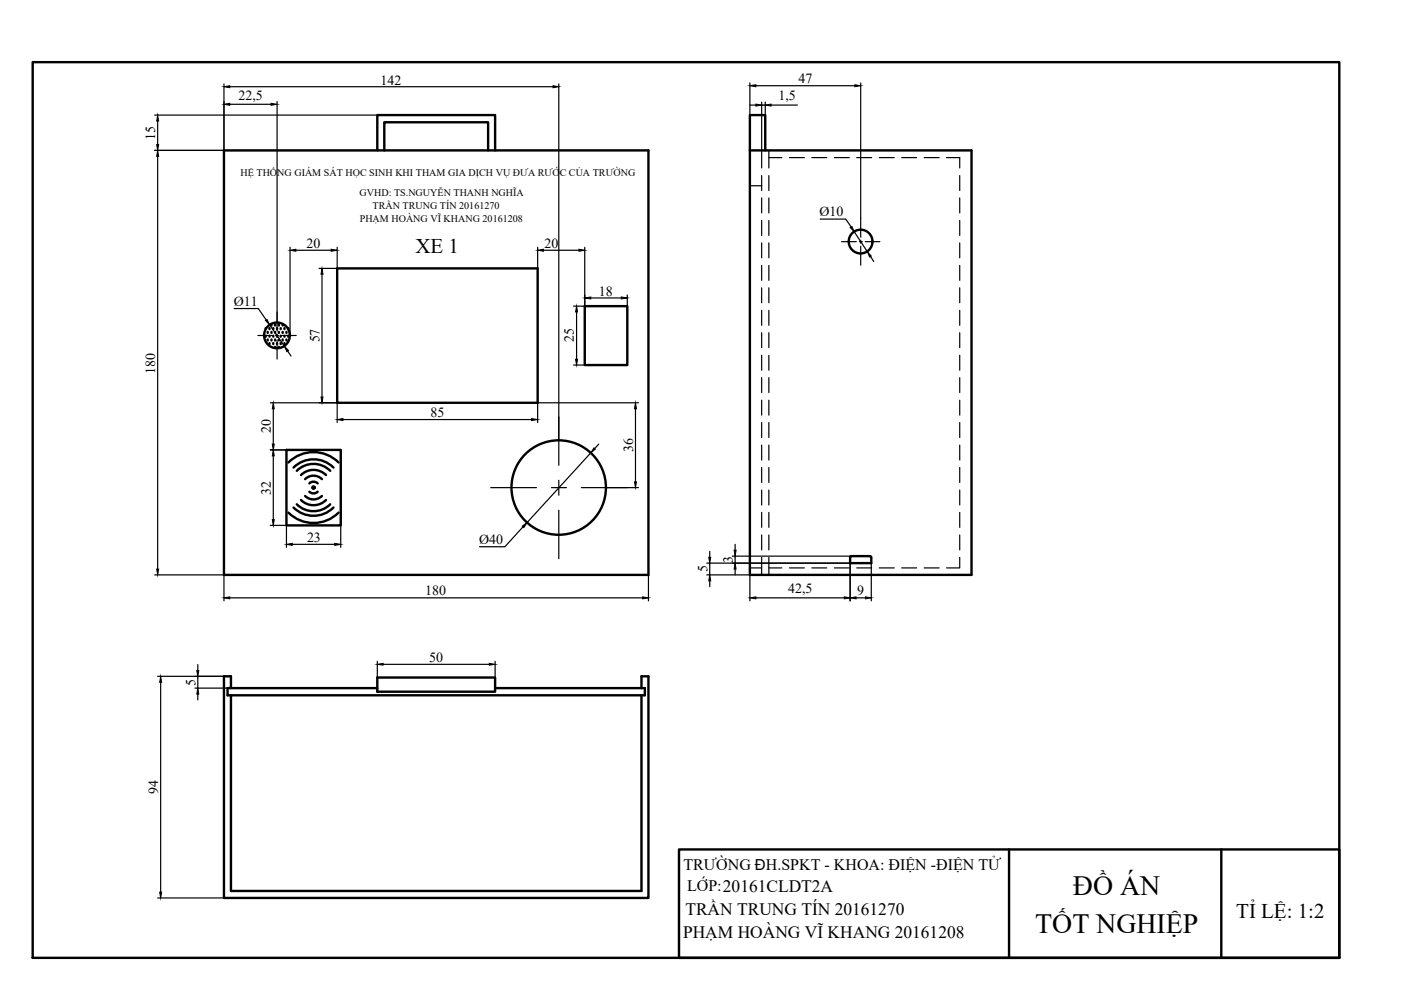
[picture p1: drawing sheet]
<svg xmlns="http://www.w3.org/2000/svg" width="297mm" height="210mm" viewBox="0 0 297 210" stroke-linecap="round" stroke-linejoin="round" font-family="sans-serif">
<!-- layer: BOL -->
<g fill="none" stroke="#000" stroke-width=".51">
<path d="M47.5 31.9h90v90h-90zM80 31.9v-7.5h25v7.5M81.5 31.9v-6h22v6M159 31.9v-7.5h3.2v7.5M159 31.9h47v90h-47zM71.5 56.9h42.5v28.5h-42.5zM124 64.9h9v12.5h-9zM60.7 95.4h11.5v16h-11.5zM61.2 98.1a7.5 7.5 0 0 1 10.6 0M62.2 99.1a6 6 0 0 1 8.5 0M62.9 99.8a5 5 0 0 1 7.1 0M61.2 108.7a7.5 7.5 0 0 0 10.6 0"/>
<path d="M62.2 107.6a6 6 0 0 0 8.5 0M62.9 106.9a5 5 0 0 0 7.1 0M63.8 106a3.7 3.7 0 0 0 5.3 0M63.8 100.7a3.7 3.7 0 0 1 5.3 0M64.7 105.2a2.52 2.52 0 0 0 3.6 0M64.7 101.6a2.52 2.52 0 0 1 3.6 0M65.6 102.5a1.25 1.25 0 0 1 1.8 0M65.6 104.3a1.25 1.25 0 0 0 1.8 0M184.7 118.1l-.2-.2h-4l-.3 .2v1.3h4.5v-1.2M49 145.9v-2.5h-1.5v47h90v-47h-1.5v2.5M49 147.4v41.5h87v-41.5M80 143.7h25v3h-25z"/>
<path d="M80 145.9h-31.8v1.5h88.5v-1.5h-31.7"/>
<circle cx="182.5" cy="51.2" r="2.52"/>
<circle cx="58.7" cy="71.1" r="2.73"/>
<circle cx="66.5" cy="103.4" r=".23"/>
<circle cx="118.5" cy="103.4" r="10"/>
</g>
<g fill="#000" stroke="#000" stroke-width=".21">
<path d="M66.4 103.6h.1z"/>
<path d="M66.4 103.2h.2zM66.4 103.2h.2z"/>
<path d="M66.4 103.2h.2zM66.4 103.2h.2z"/>
<path d="M66.4 103.6h.2zM66.4 103.6h.1z"/>
<path d="M66.3 103.2h.4zM66.3 103.2h.4z"/>
<path d="M66.3 103.6h.3zM66.3 103.6h.3z"/>
<path d="M66.3 103.2l.4 .1zM66.3 103.2l.4 .1z"/>
<path d="M66.3 103.6h.4zM66.3 103.6h.3z"/>
<path d="M66.3 103.3h.4zM66.2 103.3h.5z"/>
<path d="M66.2 103.3h.5zM66.2 103.3h.5z"/>
<path d="M66.2 103.5h.5zM66.2 103.5h.5z"/>
<path d="M66.3 103.5h.4zM66.3 103.5l.4 .1z"/>
<path d="M66.2 103.3l.5 .1zM66.2 103.3l.5 .1z"/>
<path d="M66.2 103.4h.5zM66.2 103.4h.5z"/>
<path d="M66.2 103.4h.5zM66.2 103.4l.5 .1z"/>
</g>
<!-- layer: TXT -->
<g fill="none" stroke="#000" stroke-width=".25">
<path d="M47.5 17.8v14.1M48.7 18.4h68.5M118.5 17.8v75.6M159 17.6v6.8M160.3 18.2h21M182.5 17.6v28.7M32.8 31.9h47.2M32.8 24.4h47.2M33.4 25.7v5M33.4 33.2v87.5M48.7 22.1h8.8M58.7 21.5v46.9"/>
<path d="M159 22.3h1.3M161.5 21.6v10.3M161.5 22.3h.7M162.2 21.6v10.3M163.5 22.3h5.6M61.5 52.4v18.7M62.7 53.1h7.5M67.6 56.9h3.9M68.3 58.1v26.1M71.5 52.4v37.2M114 52.4v4.5M115.2 53.1h7.6"/>
<path d="M124 52.4v12.5h-2.4M173.9 46.5h5.4l1.2 1.6M181.1 49.2l2.8 4.2M184.6 54.4l.6 1M49.6 65.4h5.2l1.7 2.5M57.2 68.9l3.1 4.5M61 74.4l.7 1.1M121.6 77.4h2.4M122.2 66.1v10.1M125.3 63.2h6.4M133 62.5v2.4M57.3 95.4h14.9"/>
<path d="M57.3 85.4h14.2M57.9 86.7v7.5M57.9 96.7v13.5M72.7 89h40M125.3 96l-13.6 14.8M126.9 94.2l-.8 .9M134.7 86.7v15.5M135.4 85.4h-21.4v4.2M57.3 111.4h3.4v4.6M62 115.4h9M72.2 111.4v4.6M110.9 111.7l-3.9 4.2h-5.3"/>
<path d="M128.5 103.4h6.9M149.8 119.4h30.4v8M150.5 116.9v1.3M150.5 119.4v2.5M155.3 117.9h25.2M155.9 115.4v1.2M155.9 117.9v1.5M184.7 119.4v8M32.8 121.9h14.7v5.5M48.7 126.8h87.6M137.5 121.9v5.5M149.8 121.9h9.2v5.5"/>
<path d="M150.5 123.2v1.2M155.9 120.7v1.2M160.3 126.8h18.7M181.5 126.8h2M33.4 143.4h15.6M34.1 144.7v44.5M41.3 145.9h7.7M41.9 140.9v1.3M41.9 143.4v2.5M41.9 147.2v1.2M80 140.2v3.5M81.2 140.9h22.5"/>
<path d="M105 140.2v3.5M33.4 190.4h14.1"/>
</g>
<g fill="#000" stroke="#000" stroke-width=".21">
<path d="M47.5 18.4l1.2-.2v.4zM117.2 18.2l1.3 .2-1.3 .2zM159 18.2l1.3-.2v.4zM181.3 18l1.2 .2-1.2 .2zM33.4 31.9l.2 1.3h-.4zM33.4 24.4l.2 1.3h-.4zM33.2 30.7h.4l-.2 1.2zM47.5 22.1l1.2-.2v.4zM57.5 21.9l1.2 .2-1.2 .2zM160.3 22.1l1.2 .2-1.2 .2zM162.2 22.3l1.3-.2v.4zM61.5 53.1l1.2-.3v.5z"/>
<path d="M68.3 56.9l.2 1.2h-.4zM70.2 52.8l1.3 .3-1.3 .2zM114 53.1l1.2-.3v.5zM122.8 52.8l1.2 .3-1.2 .2zM180.2 48.2l.4-.2 .5 1.2zM183.9 53.4l.8 .9-.3 .2zM56.3 68l.3-.3 .6 1.2zM60.3 73.4l.9 .9-.4 .3zM122.2 64.9l.3 1.2h-.5zM122 76.2h.5l-.3 1.2zM124 63.2l1.3-.2v.4zM131.7 63l1.3 .2-1.3 .2z"/>
<path d="M57.9 95.4l.3 1.3h-.5zM57.9 85.4l.3 1.3h-.5zM57.7 94.2h.5l-.3 1.2zM68.1 84.2h.4l-.2 1.2zM71.5 89l1.2-.3v.5zM112.7 88.7l1.3 .3-1.3 .2zM125.9 95l.3 .2-.9 .8zM134.7 85.4l.2 1.3h-.4zM57.7 110.2h.5l-.3 1.2zM60.7 115.4l1.3-.2v.4zM71 115.2l1.2 .2-1.2 .2zM110.7 111.6l1-.8-.6 1.1z"/>
<path d="M134.5 102.2h.4l-.2 1.2zM150.3 118.2h.4l-.2 1.2zM155.6 116.6h.5l-.2 1.3zM33.2 120.7h.4l-.2 1.2zM47.5 126.8l1.2-.3v.5zM136.3 126.5l1.2 .3-1.2 .2zM150.5 121.9l.2 1.3h-.4zM155.9 119.4l.2 1.3h-.5zM159 126.8l1.3-.3v.5zM179 126.5l1.2 .3-1.2 .2zM180.2 126.8l1.3-.3v.5zM183.5 126.5l1.2 .3-1.2 .2z"/>
<path d="M34.1 143.4l.2 1.3h-.4zM41.7 142.2h.4l-.2 1.2zM41.9 145.9l.2 1.3h-.4zM80 140.9l1.2-.3v.4zM103.7 140.6l1.3 .3-1.3 .1zM33.9 189.2h.4l-.2 1.2z"/>
</g>
<!-- layer: BOL -->
<g fill="#000">
<circle cx="56.3" cy="69.8" r=".25"/>
<circle cx="56.3" cy="71.4" r=".25"/>
<circle cx="56.8" cy="70.6" r=".25"/>
<circle cx="56.8" cy="72.2" r=".25"/>
<circle cx="57.1" cy="73" r=".25"/>
<circle cx="57.1" cy="69.8" r=".25"/>
<circle cx="57.1" cy="71.4" r=".25"/>
<circle cx="57.6" cy="70.6" r=".25"/>
<circle cx="57.6" cy="69" r=".25"/>
<circle cx="57.6" cy="72.2" r=".25"/>
<circle cx="57.9" cy="73" r=".25"/>
<circle cx="57.9" cy="71.4" r=".25"/>
<circle cx="57.9" cy="69.8" r=".25"/>
<circle cx="58.3" cy="72.2" r=".25"/>
<circle cx="58.3" cy="69" r=".25"/>
<circle cx="58.3" cy="73.8" r=".25"/>
<circle cx="58.3" cy="70.6" r=".25"/>
<circle cx="58.7" cy="69.8" r=".25"/>
<circle cx="58.7" cy="71.4" r=".25"/>
<circle cx="58.7" cy="73" r=".25"/>
<circle cx="59.1" cy="69" r=".25"/>
<circle cx="59.1" cy="73.8" r=".25"/>
<circle cx="59.1" cy="70.6" r=".25"/>
<circle cx="59.1" cy="72.2" r=".25"/>
<circle cx="59.5" cy="73" r=".25"/>
<circle cx="59.5" cy="71.4" r=".25"/>
<circle cx="59.5" cy="69.8" r=".25"/>
<circle cx="59.9" cy="72.2" r=".25"/>
<circle cx="59.9" cy="70.6" r=".25"/>
<circle cx="59.9" cy="69" r=".25"/>
<circle cx="60.3" cy="71.4" r=".25"/>
<circle cx="60.3" cy="73" r=".25"/>
<circle cx="60.3" cy="69.8" r=".25"/>
<circle cx="60.7" cy="70.6" r=".25"/>
<circle cx="60.7" cy="72.2" r=".25"/>
<circle cx="61.1" cy="71.4" r=".25"/>
<circle cx="61.1" cy="69.8" r=".25"/>
</g>
<!-- layer: HID -->
<g fill="none" stroke="#000" stroke-width=".25">
<path d="M159 39.4h2.5M161.5 31.9v3.7M161.5 37.2v3.2M163 31.9v3.7M163 37.2v3.2M163 33.4h2.8M167.4 33.4h3.1M172.1 33.4h3.2M176.9 33.4h3.2M181.6 33.4h3.2M186.4 33.4h3.2M191.2 33.4h3.1"/>
<path d="M195.9 33.4h3.2M200.7 33.4h2.8v2.2M203.5 37.2v3.2M161.5 42v3.1M161.5 46.8v3.1M161.5 51.5v3.2M161.5 56.3v3.2M163 42v3.1M163 46.8v3.1M163 51.5v3.2M163 56.3v3.2M203.5 42v3.1"/>
<path d="M203.5 46.8v3.1M203.5 51.5v3.2M203.5 56.3v3.2M161.5 61v3.2M161.5 65.8v3.2M161.5 70.5v3.2M161.5 75.3v3.2M163 61v3.2M163 65.8v3.2M163 70.5v3.2M163 75.3v3.2M203.5 61v3.2"/>
<path d="M203.5 65.8v3.2M203.5 70.5v3.2M203.5 75.3v3.2M161.5 80.1v3.1M161.5 84.9v3.1M161.5 89.6v3.2M161.5 94.4v3.2M161.5 99.1v3.2M163 80.1v3.1M163 84.9v3.1M163 89.6v3.2M163 94.4v3.2"/>
<path d="M163 99.1v3.2M203.5 80.1v3.1M203.5 84.9v3.1M203.5 89.6v3.2M203.5 94.4v3.2M203.5 99.1v3.2M161.5 103.9v3.2M161.5 108.6v3.2M161.5 113.4v3.2M161.5 118.2v3.7M163 103.9v3.2M163 108.6v3.2"/>
<path d="M163 113.4v3.2M163 118.2v3.7M203.5 118.2v2.2h-2.8M203.5 103.9v3.2M203.5 108.6v3.2M203.5 113.4v3.2M159 120.4h2.5M163 120.4h2.8M167.4 120.4h3.1M172.1 120.4h3.2M176.9 120.4h3.2M181.6 120.4h3.2"/>
<path d="M186.4 120.4h3.2M191.2 120.4h3.1M195.9 120.4h3.2"/>
</g>
<!-- layer: CEN -->
<g fill="none" stroke="#000" stroke-width=".25">
<path d="M178.4 51.2h3.2M182.2 51.2h.6M182.5 46.3v4M182.5 50.9v.7M182.5 52.2v4M183.5 51.2h3M54.7 71.1h3.1M58.4 71.1h.6M58.7 66.2v4M58.7 70.8v.7M58.7 72.1v4M59.7 71.1h3.1"/>
<path d="M118.5 88.4v10.3M104 103.4h9.7M116.9 103.4h3.2M118.5 101.8v3.2M118.5 108.2v10.3M123.3 103.4h9.7"/>
</g>
<!-- layer: BOX -->
<path d="M6.9 13.2h277.1v189.9h-277.1zM144 180.1h140v23h-140zM213.9 180.1v23M258.9 180.1v23" fill="none" stroke="#000" stroke-width=".51"/>
<g font-size="5.9">
<text x="227.5" y="189.8">ĐỒ ÁN</text>
<text x="219.5" y="197.8">TỐT NGHIỆP</text>
</g>
<g font-size="4.4">
<text x="88.1" y="53.6">XE 1</text>
<text x="262.1" y="194.5">TỈ LỆ: 1:2</text>
</g>
<g font-size="3.7">
<text x="145.3" y="193.9">TRẦN TRUNG TÍN 20161270</text>
<text x="144.8" y="198.9">PHẠM HOÀNG VĨ KHANG 20161208</text>
</g>
<g font-size="3.4">
<text x="144.9" y="184.4">TRƯỜNG ĐH.SPKT - KHOA: ĐIỆN -ĐIỆN TỬ</text>
<text x="145.7" y="188.9">LỚP:20161CLDT2A</text>
</g>
<g font-size="3">
<text x="80.7" y="17.9">142</text>
<text x="169.3" y="17.7">47</text>
<text x="50.6" y="21.1">22,5</text>
<text x="165" y="21.3">1,5</text>
<text x="32.9" y="29.7" transform="rotate(-90 32.9 29.7)">15</text>
<text x="173.8" y="45.9">Ø10</text>
<text x="65" y="52.5">20</text>
<text x="115.4" y="52.5">20</text>
<text x="49.6" y="64.9">Ø11</text>
<text x="126.9" y="62.7">18</text>
<text x="67.7" y="72.6" transform="rotate(-90 67.7 72.6)">57</text>
<text x="121.7" y="72.6" transform="rotate(-90 121.7 72.6)">25</text>
<text x="32.9" y="79.2" transform="rotate(-90 32.9 79.2)">180</text>
<text x="91.3" y="88.4">85</text>
<text x="57.4" y="91.9" transform="rotate(-90 57.4 91.9)">20</text>
<text x="134.2" y="95.9" transform="rotate(-90 134.2 95.9)">36</text>
<text x="57.4" y="104.9" transform="rotate(-90 57.4 104.9)">32</text>
<text x="65.1" y="114.9">23</text>
<text x="101.6" y="115.3">Ø40</text>
<text x="155.3" y="119.3" transform="rotate(-90 155.3 119.3)">3</text>
<text x="150" y="121.3" transform="rotate(-90 150 121.3)">5</text>
<text x="167.1" y="125.8">42,5</text>
<text x="90.2" y="126.3">180</text>
<text x="181.8" y="126.3">9</text>
<text x="91" y="140.3">50</text>
<text x="41.4" y="145.3" transform="rotate(-90 41.4 145.3)">5</text>
<text x="33.5" y="168.4" transform="rotate(-90 33.5 168.4)">94</text>
</g>
<g font-size="2.1">
<text x="51" y="37.3">HỆ THỐNG GIÁM SÁT HỌC SINH KHI THAM GIA DỊCH VỤ ĐƯA RƯỚC CỦA TRƯỜNG</text>
<text x="76.2" y="41.5">GVHD: TS.NGUYỄN THANH NGHĨA</text>
<text x="76.3" y="47.2">PHẠM HOÀNG VĨ KHANG 20161208</text>
<text x="79" y="44.3">TRẦN TRUNG TÍN 20161270</text>
</g>
</svg>
